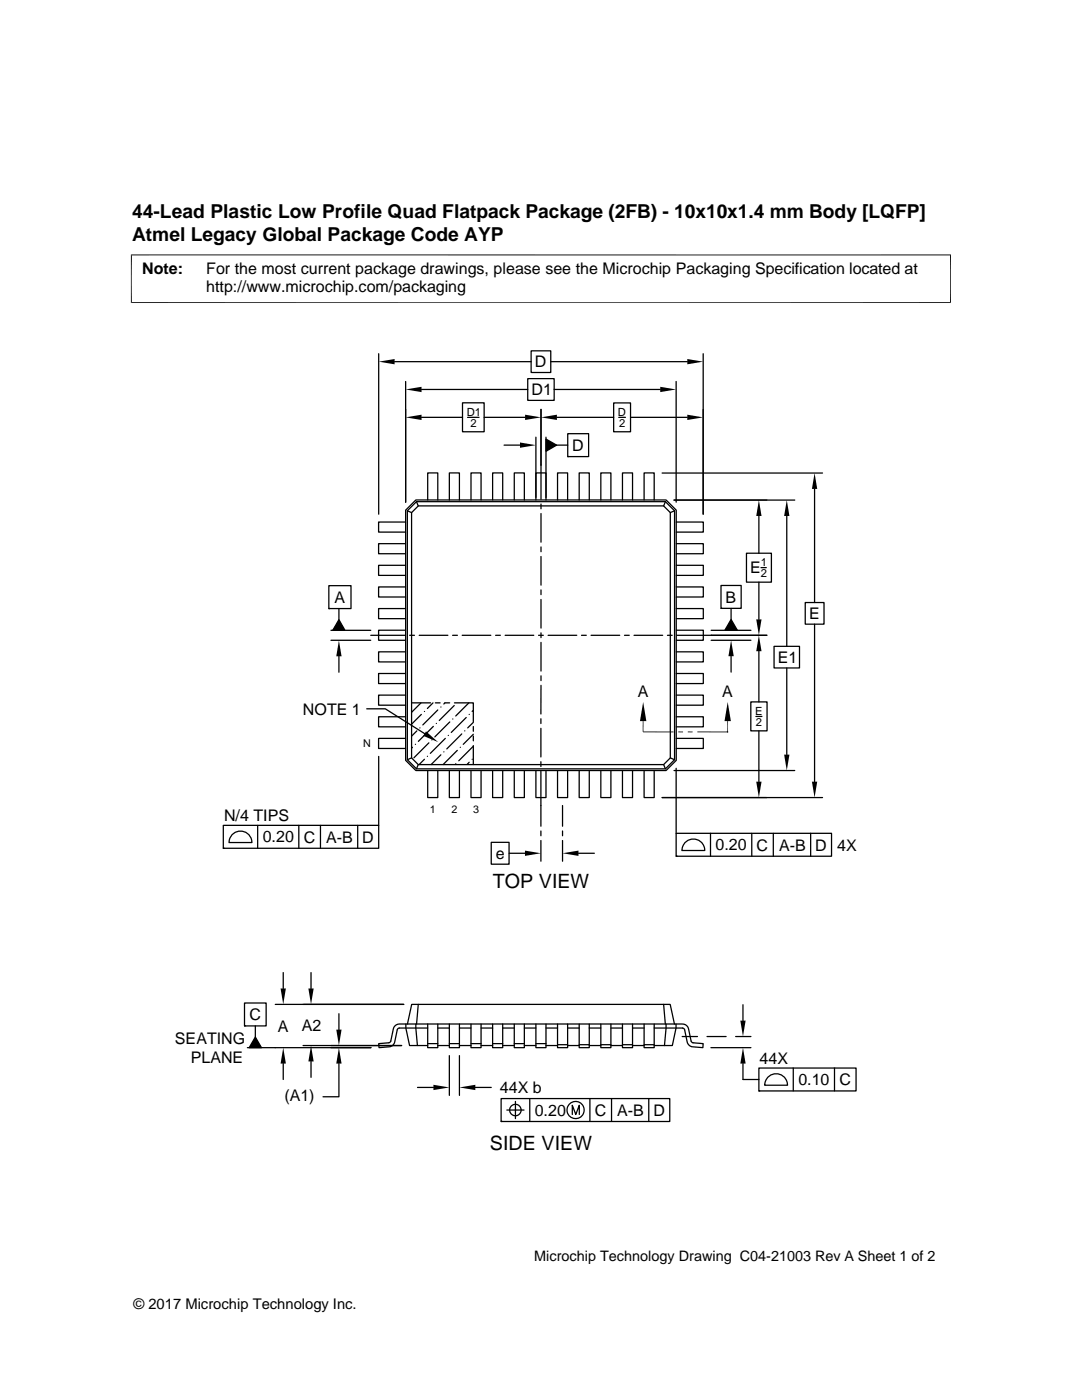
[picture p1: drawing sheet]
<svg xmlns="http://www.w3.org/2000/svg" width="216mm" height="279mm" viewBox="0 0 216 279" stroke-linecap="round" stroke-linejoin="round" font-family="sans-serif">
<g fill="none" stroke="#000" stroke-width=".25">
<path d="M75.6 70.6v32M78.7 72.2h27.3M80.9 76.1v24.1M84.1 77.7h21.2M105.3 75.6h5.3v4.3h-5.3zM106 70h3.9v4.3h-3.9zM109.9 72.2h27.2M110.6 77.7h21.1M134.9 76.1v24.1M140.3 70.6v32M83 99.8h49.9l2 2v49.9l-2 2.1h-49.9l-2.1-2.1v-49.9zM84.1 83.3h8.2"/>
<path d="M85.3 99.8v-5.4h2.1v5.4M89.7 99.8v-5.4h2v5.4M92.3 80.4h4.3v5.8h-4.3zM93.3 83.3h2.3M94 99.8v-5.4h2v5.4M96.6 83.3h8.2M98.3 99.8v-5.4h2v5.4M100.6 88.8h3.2M102.6 99.8v-5.4h2v5.4M106.9 99.8v-5.4h2v5.4M106.9 87.2v12.1M107.9 81.7v17.9"/>
<path d="M108.9 87.6l2.2 1.2-2.2 1.3zM108.9 87.2v12.1M111.1 88.8h2.2M111.1 83.3h11.3M111.3 99.8v-5.4h2v5.4M113.3 86.6h4.2v4.5h-4.2zM113.3 91.1h.1M115.6 99.8v-5.4h2v5.4M119.9 99.8v-5.4h2v5.4M122.4 80.4h3.4v5.8h-3.4zM123.5 83.3h1.3M124.2 99.8v-5.4h2v5.4"/>
<path d="M125.8 83.3h11.3M128.5 99.8v-5.4h2v5.4M132.1 94.4h32M134.5 99.8h24.1M162.5 97.6v22.6M65.6 116.9h4.4v4.6h-4.4zM80.9 104.2h-5.4v2h5.4M80.9 108.5h-5.4v2h5.4M80.9 112.8h-5.4v2h5.4M80.9 117.1h-5.4v2h5.4M81.3 101.9l.8 .4M83.1 100.1l.4 .9"/>
<path d="M83.1 100.1h49.7l1.8 1.8v49.7l-1.8 1.8h-49.7l-1.8-1.8v-49.7zM83.5 101h48.9l1.4 1.3v49l-1.4 1.3h-48.9l-1.4-1.3v-49zM107.9 100.6v.9M107.9 102.5v5.7M107.9 109.2v.9M107.9 111.1v5.7M107.9 117.7v1M107.9 119.6v5.7M132.8 100.1l-.4 .9M134.6 101.9l-.8 .4M134.9 117.1h5.4v2h-5.4M134.9 112.8h5.4v2h-5.4"/>
<path d="M134.9 108.5h5.4v2h-5.4M134.9 104.2h5.4v2h-5.4M143.9 116.8h4v4.6h-4zM148.9 110.4h5v5.8h-5zM151.4 103v7.4M151.4 116.2v7.4M151.8 113.3h1.1M157 103v26M65.6 121.5h.1M66 127.8h8M66 125.8h8M67.6 121.5v2.2"/>
<path d="M67.6 131v3.2M67.6 123.7l1.2 2.1h-2.4zM74 126.8h6.8M80.9 121.5h-5.4v2h5.4M80.9 125.8h-5.4v2h5.4M80.9 130.1h-5.4v2h5.4M80.9 134.4h-5.4v2h5.4M80.9 138.7h-5.4v2h5.4M81.7 126.8h1M83.7 126.8h5.7M90.3 126.8h1M92.2 126.8h5.7"/>
<path d="M98.9 126.8h.9M100.8 126.8h5.7M107.5 126.8h.9M107.9 126.3v1M107.9 128.2v5.7M107.9 134.9v.9M107.9 136.8v5.7M109.4 126.8h5.7M116 126.8h1M117.9 126.8h5.8M124.6 126.8h1M126.5 126.8h5.7"/>
<path d="M133.2 126.8h.9M134.9 138.7h5.4v2h-5.4M134.9 134.4h5.4v2h-5.4M134.9 130.1h5.4v2h-5.4M134.9 125.8h5.4v2h-5.4M134.9 121.5h5.4v2h-5.4M135.1 126.8h17.9M141.9 127.8h7.9M141.9 125.8h7.9M143.9 121.4h.1M145.9 123.6l1.2 2.2h-2.4zM145.9 121.4v2.2"/>
<path d="M145.9 131v3.1M151.4 130v10.1M154.5 129h5v4.3h-5zM157 133.3v17.3M160.7 120.2h3.7v4.4h-3.7zM162.5 124.6v31.4M73.2 141.5h3.7l7.8 4.9M75.6 151v13.7M80.9 143h-5.4v2.1h5.4M80.9 147.4h-5.4v2h5.4M82.1 140.3h3.8M82.1 151.3l-.8 .3"/>
<path d="M82.3 149.1l-.2 .2M82.9 148.5h.1M83.2 145.9l-1.1 1M83.5 152.6l-.4 .8M83.8 145.3h.1M84 140.3l-1.9 1.9M84.1 142.6l-2 1.9M84.7 151.5l-1.1 1.1M84.7 142h.1M85.3 150.9h.1M85.3 153.8v5.4h2.1v-5.4M85.6 148.3l-3 2.9"/>
<path d="M86.2 147.7h.1M86.4 140.3l-1.1 1.1M86.5 145l-3 3M86.9 140.3h.9M87.1 144.4h.1M87.4 141.7l-3 3M88 150.6l-2 2M88 141.1h.1M88.6 150.1h.1M88.9 147.4l-3 2.9M89.5 146.8h.1M89.7 153.8v5.4h2v-5.4"/>
<path d="M89.7 140.3h-.9l-.2 .2M89.7 144.1l-2.9 3M90.3 143.5h.1M90.6 140.8l-2.9 3M90.7 140.3h3.7v3.7M90.9 152.4h.1M91.2 149.8l-2.8 2.8M91.8 149.1h.1M92.1 146.5l-2.9 3M92.7 145.9h.1M93 143.2l-3 3M93.6 140.3l-2.7 2.6"/>
<path d="M93.6 152.1l-.4 .5M93.6 142.6h.1M94 153.8v5.4h2v-5.4M94.2 151.5h.1M94.4 148.9l-2.9 2.9M94.4 145v.9M94.4 146.9v.9M94.4 148.8v3.8M94.4 146.5l-2 2M94.4 144.2l-1.1 1.1M94.4 141.8l-.2 .2M98.3 153.8v5.4h2v-5.4"/>
<path d="M102.6 153.8v5.4h2v-5.4M106.9 153.8v5.4h2v-5.4M107.9 143.4v1M107.9 145.4v5.7M107.9 152v1M107.9 153.9v11M111.3 153.8v5.4h2v-5.4M115.6 153.8v5.4h2v-5.4M119.9 153.8v5.4h2v-5.4M124.2 153.8v5.4h2v-5.4M128.5 153.8v5.4h2v-5.4M132.1 159.2h32"/>
<path d="M132.4 152.6l.4 .8M133.8 151.3l.8 .3M134.5 153.8h24.1M134.9 153.3v13M134.9 147.4h5.4v2h-5.4M134.9 143h5.4v2.1h-5.4M149.8 140.1h3.3v5.8h-3.3zM150.8 143h1.2M151.4 145.9v10.1M44.6 164.7h31v4.6h-31zM44.6 169.3h.1M46.5 166.4a2.29 2.29 0 0 1 2.4-.3 2.29 2.29 0 0 1 1.4 2h-4.6l.3-1.1z"/>
<path d="M51.4 164.7v4.6M59.6 164.7v4.6M63.9 164.7v4.6M71.4 164.7v4.6M98 168.1h3.6v4.4h-3.6zM101.6 170.3h3.2M107.9 165.8v1M107.9 167.7v4.2M112.2 160.8v4.1M112.2 165.8v1M112.2 167.7v4.2M115.4 170.3h3.2"/>
<path d="M134.9 166.3h31v4.6h-31zM134.9 170.9h.1M136.8 168a2.28 2.28 0 0 1 2.5-.4 2.28 2.28 0 0 1 1.3 2.1h-4.5l.3-1.1zM141.8 166.3v4.6M150 166.3v4.6M154.3 166.3v4.6M161.8 166.3v4.6M56.5 194.1v3.2M62.1 194.1v3.2M48.8 200.2h4.3v4.5h-4.3zM48.8 204.7h.1M49.4 209.1h24.6"/>
<path d="M50.9 204.7v2.3M50.9 207l1.3 2.1h-2.5zM54.9 200.4h25.7M56.5 212.3v3.1M60.5 208.7h19.6M62.1 211.8v3.2M67.6 212.3v6.6h-3.1M67.6 202.3v3.2M81 204.4v.8l.7 3.5h3.6M81.3 204.4l.8-4h51.6l.9 4M83 204.4l.3 4.3M83.3 217h3.2"/>
<path d="M83.5 200.4l-.4 4M85.3 204.4v4.7h2.1v-4.7M85.3 208.3h2.1M87.4 205.2h2.3M87.4 208.7h2.3M89.7 204.4v4.7h2v-4.7M89.7 208.3h2M89.7 210.7v7.9M91.7 205.2h2.3M91.7 208.7h2.3M91.7 210.7v7.9M94 204.4v4.7h2v-4.7"/>
<path d="M94 208.3h2M94.8 217h3.2M96 205.2h2.3M96 208.7h2.3M98.3 204.4v4.7h2v-4.7M98.3 208.3h2M100 219.2h33.6v4.6h-33.6zM100.3 205.2h2.3M100.3 208.7h2.3M102.6 204.4v4.7h2v-4.7M102.6 208.3h2M102.8 219.8v3.4"/>
<path d="M104.6 205.2h2.3M104.6 208.7h2.3M105.7 219.2v4.6M106.9 204.4v4.7h2v-4.7M106.9 208.3h2M108.9 205.2h2.4M108.9 208.7h2.4M111.3 204.4v4.7h2v-4.7M111.3 208.5h2M113.3 205.2h2.3M113.3 208.7h2.3M115.6 204.4v4.7h2v-4.7"/>
<path d="M115.6 208.5h2M117.6 205.2h2.3M117.6 208.7h2.3M117.7 219.2v4.6M119.9 204.4v4.7h2v-4.7M119.9 208.5h2M121.9 205.2h2.3M121.9 208.7h2.3M122 219.2v4.6M124.2 204.4v4.7h2v-4.7M124.2 208.5h2M126.2 205.2h2.3"/>
<path d="M126.2 208.7h2.3M128.5 204.4v4.7h2v-4.7M128.5 208.5h2M129.5 219.2v4.6M130.5 205.2h5.9l.2 .3 .5 2.4a1.24 1.24 0 0 0 1.1 1l2.1 .2v-.8l-2-.2-.3-.2-.6-2.6a1.24 1.24 0 0 0-1.2-.9h-56.5a1.21 1.21 0 0 0-1.2 .9l-.6 2.6-.3 .2-2 .2v.8l2.1-.2a1.24 1.24 0 0 0 1.1-1l.5-2.4 .2-.3h5.8M132.4 200.4l.4 4M132.9 204.4l-.3 4.3M134.9 204.4v.8l-.7 3.5h-3.7M136.1 206.9h3.1M141.1 206.9h3.8M141.9 209.1h7.9M146.8 206.9h3"/>
<path d="M148.3 200.5v3.2M148.3 212.3v3.1h3.1M151.4 213.1h19.4v4.6h-19.4zM151.4 217.7h.1M153.4 214.9a2.28 2.28 0 0 1 2.4-.4 2.28 2.28 0 0 1 1.3 2.1h-4.5l.3-1.2zM158.3 213.1v4.6M166.5 213.1v4.6M100 223.8h.1M101.1 221.5h3.5M114.2 222.4v-1.8l.7 1.8 .7-1.8v1.8"/>
<circle cx="102.8" cy="221.5" r="1.14"/>
<circle cx="114.9" cy="221.5" r="1.71"/>
</g>
<g fill="#000">
<path d="M75.6 72.2l3.1-.6v1.1zM80.9 77.7l3.2-.5v1.1zM131.7 77.2l3.2 .5-3.2 .6zM137.1 71.6l3.2 .6-3.2 .5zM80.9 83.3l3.2-.5v1zM103.8 88.3l3.1 .5-3.1 .6zM104.8 82.8l3.1 .5-3.1 .5zM108.9 87.6l2.2 1.2-2.2 1.3zM107.9 83.3l3.2-.5v1zM137.1 82.8l3.2 .5-3.2 .5zM162.5 94.4l.6 3.2h-1.1zM151.4 99.8l.6 3.2h-1.1z"/>
<path d="M157 99.8l.5 3.2h-1zM67.6 127.8l.6 3.2h-1.1zM67.6 123.7l1.2 2.1h-2.4zM145.9 127.8l.5 3.2h-1zM145.9 123.6l1.2 2.2h-2.4zM150.9 123.6h1.1l-.6 3.2zM151.4 126.8l.6 3.2h-1.1zM85 146l2.4 2.1-2.9-1.2zM128.3 140.1l.7 3.8h-1.3zM135.3 146h1l-1 .2zM135.3 146.2l1-.2v.2zM137.2 146h1l-1 .2z"/>
<path d="M137.2 146.2l1-.2v.2zM145.2 140.1l.6 3.8h-1.2zM150.9 156h1.1l-.6 3.2zM156.5 150.6h1l-.5 3.2zM162 156h1.1l-.6 3.2zM104.8 169.8l3.1 .5-3.1 .5zM112.2 170.3l3.2-.5v1zM56 197.3h1l-.5 3.1zM61.5 197.3h1.1l-.5 3.1zM50.9 207l1.3 2.1h-2.5zM56.5 209.1l.5 3.2h-1zM62.1 208.7l.5 3.1h-1.1z"/>
<path d="M67.1 205.5h1.1l-.6 3.2zM67.6 209.1l.6 3.2h-1.1zM86.5 216.5l3.2 .5-3.2 .6zM91.7 217l3.1-.5v1.1zM148.3 209.1l.5 3.2h-1.1zM147.7 203.7h1.1l-.5 3.2z"/>
</g>
<path d="M26.1 50.9h163.7M26.2 50.8v9.7M189.7 50.8v9.7M26.1 60.4h163.7M128.3 143.9v2.2M128.3 146.1h6.1M139.1 146.1h6.1M145.2 143.9v2.3" fill="none" stroke="#000" stroke-width=".2"/>
<g font-size="3.9">
<text x="98.3" y="177.2">TOP VIEW</text>
<text x="97.8" y="229.6">SIDE VIEW</text>
</g>
<g font-size="3.8">
<text x="26.4" y="43.5">44-Lead Plastic Low Profile Quad Flatpack Package (2FB) - 10x10x1.4 mm Body [LQFP]</text>
<text x="26.4" y="48">Atmel Legacy Global Package Code AYP</text>
</g>
<g font-size="3.2">
<text x="28.4" y="54.6">Note:</text>
<text x="41.1" y="58.3">http://www.microchip.com/packaging</text>
<text x="41.1" y="54.6">For the most current package drawings, please see the Microchip Packaging Specification located at</text>
<text x="106.7" y="73.3">D</text>
<text x="106.1" y="78.9">D1</text>
<text x="114.2" y="90">D</text>
<text x="149.7" y="114.4">E</text>
<text x="66.8" y="120.3">A</text>
<text x="144.8" y="120.3">B</text>
<text x="161.4" y="123.5">E</text>
<text x="155.2" y="132.3">E1</text>
<text x="60.5" y="142.6">NOTE 1</text>
<text x="127.3" y="139">A</text>
<text x="144.1" y="139">A</text>
<text x="44.7" y="163.9">N/4 TIPS</text>
<text x="52.4" y="168.1">0.20</text>
<text x="60.6" y="168.1">C</text>
<text x="65.1" y="168.1">A-B</text>
<text x="72.3" y="168.1">D</text>
<text x="98.9" y="171.4">e</text>
<text x="142.8" y="169.7">0.20</text>
<text x="151" y="169.7">C</text>
<text x="155.4" y="169.7">A-B</text>
<text x="162.6" y="169.7">D</text>
<text x="167" y="169.7">4X</text>
<text x="49.8" y="203.6">C</text>
<text x="34.9" y="208.4">SEATING</text>
<text x="55.4" y="205.9">A</text>
<text x="60.2" y="205.7">A2</text>
<text x="38.1" y="212.1">PLANE</text>
<text x="151.6" y="212.4">44X</text>
<text x="56.7" y="219.7">(A1)</text>
<text x="99.8" y="218.1">44X b</text>
<text x="159.3" y="216.6">0.10</text>
<text x="167.5" y="216.6">C</text>
<text x="106.7" y="222.7">0.20</text>
<text x="118.7" y="222.7">C</text>
<text x="123.2" y="222.7">A-B</text>
<text x="130.4" y="222.7">D</text>
</g>
<g font-size="2.9">
<text x="106.6" y="251.7">Microchip Technology Drawing C04-21003 Rev A Sheet 1 of 2</text>
<text x="26.6" y="261.3">© 2017 Microchip Technology Inc.</text>
</g>
<g font-size="2.2">
<text x="93.1" y="83">D1</text>
<text x="123.3" y="83">D</text>
<text x="93.9" y="85.2">2</text>
<text x="123.5" y="85.2">2</text>
<text x="151.8" y="113">1</text>
<text x="151.8" y="115.2">2</text>
<text x="150.7" y="142.7">E</text>
<text x="150.8" y="144.8">2</text>
</g>
<g font-size="2.1">
<text x="72.4" y="149.1">N</text>
<text x="85.8" y="162.3">1</text>
<text x="90.1" y="162.3">2</text>
<text x="94.4" y="162.3">3</text>
</g>
</svg>
